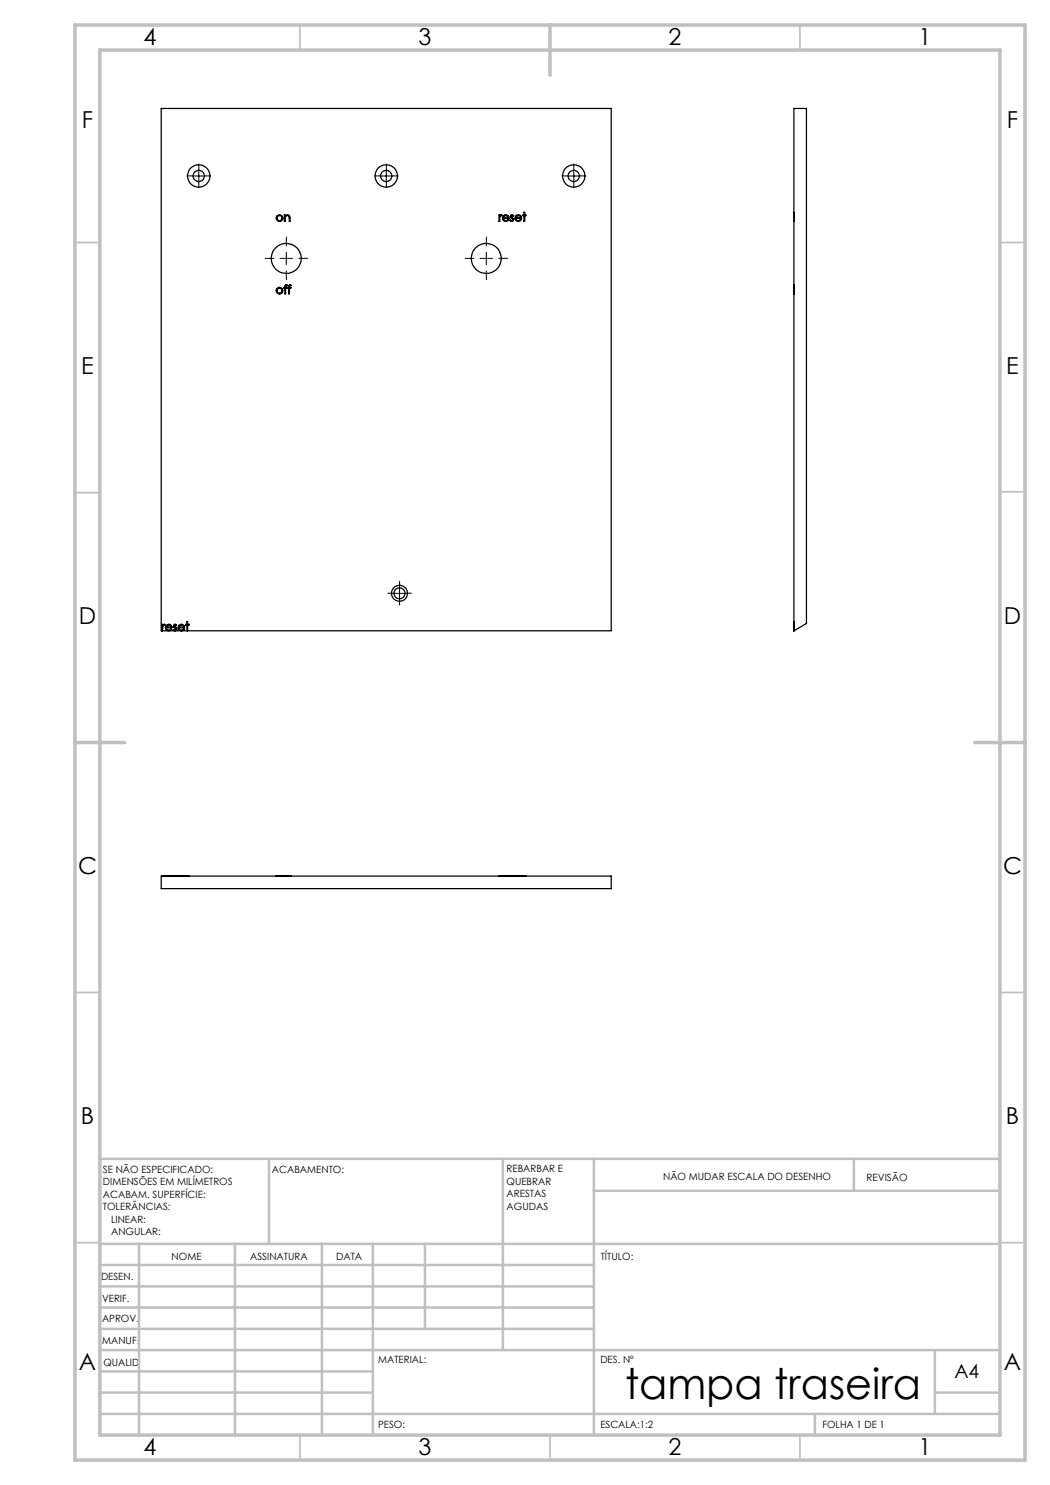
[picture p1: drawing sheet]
<svg xmlns="http://www.w3.org/2000/svg" width="210mm" height="297mm" viewBox="0 0 210 297" stroke-linecap="round" stroke-linejoin="round" font-family="sans-serif">
<g fill="none" stroke="#000" stroke-width=".2" stroke-dasharray="15.2 1.3 1.3 1.3">
<path d="M38.5 35.2h-1.1M39.8 33.9v-1.1M39.8 36.4v1.1M41 35.2h1.1M76 35.2h-1.1M77.3 33.9v-1.1M77.3 36.4v1.1M78.5 35.2h1.1M113.5 35.2h-1.1M114.8 33.9v-1.1M114.8 36.4v1.1M116 35.2h1.1"/>
<path d="M54.8 51.7h-1.8M57.3 49.2v-1.8M57.3 54.2v1.7M59.8 51.7h1.7M94.8 51.7h-1.8M97.3 49.2v-1.8M97.3 54.2v1.7M99.8 51.7h1.7M78.7 118.6h-1.1M79.9 117.4v-1.1M79.9 119.9v1.1M81.2 118.6h1.1"/>
</g>
<path d="M38.5 35.2h2.5M39.8 33.9v2.5M76 35.2h2.5M77.3 33.9v2.5M113.5 35.2h2.5M114.8 33.9v2.5M56 51.7h2.5M57.3 50.4v2.5M96 51.7h2.5M97.3 50.4v2.5M78.6 118.7h2.5M79.9 117.4v2.5" fill="none" stroke="#000" stroke-width=".2"/>
<g fill="none" stroke="#c0c0c0" stroke-width=".35">
<path d="M60 5v5M160 5v5M15 48.5h5M200 48.5h5M15 98.5h5M200 98.4h5M15 198.5h5M200 198.5h5M15 248.5h5M200 248.5h5M60 287v5M110 287v5"/>
<path d="M160 287v5"/>
</g>
<g fill="none" stroke="#c0c0c0" stroke-width=".5">
<path d="M53.8 231.8v17M100.6 231.8v38.2M118.8 231.8v55.2M118.8 238.2h81.2M170.8 231.8v6.4M200 231.8h-180v55.2M20 248.8h180M20 257.3h98.8M20 253h98.8M27.8 248.8v38.2M47 248.8v38.2M64.4 248.8v38.2"/>
<path d="M74.6 248.8v38.2M85 248.8v17M20 265.8h98.8M20 261.5h98.8M20 278.5h54.6M20 274.3h54.6M20 270h180M187 278.5h13M187 270v12.8M20 282.8h180M163 282.8v4.2"/>
</g>
<path d="M15 5h190v287h-190zM20 10h180v277h-180zM110 5v10M15 148.5h10M195 148.5h10" fill="none" stroke="#c0c0c0" stroke-width=".7"/>
<g fill="none" stroke="#000" stroke-width=".25">
<path d="M56.9 43h.1v.2a.58 .58 0 0 1 .9-.1l.1 1.2h-.1v-.6a.45 .45 0 0 0-.6-.6 .45 .45 0 0 0-.3 .7v.5h-.1zM57 57h.4l-.3 .3v.2h.3v.1h-.3v1.2h-.1v-1.2h-.2v-.1h.2zM57.8 57h.4v.1l-.3 .1v.3h.3v.1h-.3v1.2h-.2v-1.2h-.2v-.1h.2zM99.8 43h.1v.2l.3-.2h.2a.63 .63 0 0 0-.5 .8v.5h-.1zM100.6 43.2a.65 .65 0 0 1 .8-.2 .65 .65 0 0 1 .4 .7h-1.2l.4 .4h.4l.2-.3 .1 .1a.66 .66 0 0 1-.9 .3 .66 .66 0 0 1-.2-1zM100.8 43.2l.5-.1 .3 .4h-.9zM102.1 43.1l.2-.1 .4 .1-.4 .1a.41 .41 0 0 0 .4 .5l-.1 .5-.6-.1 .1-.1 .3 .1 .2-.1-.5-.5zM103.2 43.2a.65 .65 0 0 1 .7-.2 .65 .65 0 0 1 .4 .7h-1.1a.48 .48 0 0 0 .4 .4 .48 .48 0 0 0 .5-.3l.1 .1a.66 .66 0 0 1-.9 .3 .66 .66 0 0 1-.1-1zM103.3 43.2l.5-.1 .4 .4h-1zM104.8 42.5h.2v.5h.2v.1h-.2v1.2h-.2v-1.2h-.2v-.1h.2zM158.8 57.1v.2M158.8 57.5h.1"/>
<path d="M158.8 57.6h.1M158.8 57.3v1.5M158.8 43h.1M158.8 43.1h.1M158.8 57v.1M158.8 57.1h.1M158.8 57h.1M158.8 57.3h.1M158.8 58.8h.1M158.8 42.5v1.8M32.4 126.1v-1.2h.1v.2l.3-.3 .2 .1-.1 .2h-.2l-.1 .2-.1 .8M33.3 125.1a.64 .64 0 0 1 .7-.2 .64 .64 0 0 1 .4 .7h-1.1l.3 .4h.3l.3-.2h.1a.65 .65 0 0 1-.9 .3 .65 .65 0 0 1-.1-1z"/>
<path d="M33.4 125.1l.5-.1 .4 .4h-1zM33.5 126.1h-1.3v-104.4h90v104.4h-85.8M33.9 126.1h.9M34.8 125l.2-.2 .3 .3-.1 .1-.3-.2a.3 .3 0 0 0 0 .4 .3 .3 0 0 0 .3 .1l.1 .2-.1 .4-.2 .1-.4-.2h.5a.42 .42 0 0 0-.4-.6zM35.1 126.1h1M35.8 125.1a.64 .64 0 0 1 .7-.2 .64 .64 0 0 1 .4 .7h-1.1l.3 .4h.3l.3-.2h.2a.66 .66 0 0 1-1 .3 .66 .66 0 0 1-.1-1zM35.9 125.1l.5-.1 .4 .4h-1zM37.4 126.1v-1h-.3v-.2h.3v-.5h.1v.5h.3v.2h-.3v1M158.8 124.9h.1M158.8 125.1h.1M158.8 124.4v1.7l2.5-1.4v-103h-2.5v104.5M32.4 175.2h.1"/>
<path d="M32.5 175.2h.1M32.6 175.2h.2M32.8 175.2h.1M32.9 175.2h.1M33 175.2h.1M33.1 175.2h.7M33.1 175.2h.1M33.8 175.2h-1.6v2.5h90v-2.5h-85.9M33.8 175.2h.5M33.8 175.2h1.2M33.8 175.2h.1M34.3 175.2h.1"/>
<path d="M34.4 175.2h.1M34.6 175.2h.4M34.6 175.2h.1M35 175.2h1.3M35 175.2h.3M35 175.2h.1M35.3 175.2h.1M35.6 175.2h.7M35.6 175.2h.1M36.3 175.2h.6M36.3 175.2h.1M36.9 175.2h.1"/>
<path d="M37.1 175.2h.1M37.4 175.2h.1M37.5 175.2h.1M37.8 175.2h.1M55.2 175.2h.7M55.2 175.2h.1M55.9 175.2h.7M55.9 175.2h.1M56.6 175.2h.1M56.8 175.2h.1M57 175.2h.1M57.1 175.2h.1"/>
<path d="M57.4 175.2h.1M57.5 175.2h.1M57.7 175.2h.1M57.9 175.2h.1M58.2 175.2h.1M99.8 175.2h.1M99.9 175.2h.1M100 175.2h.1M100 175.2h.2M100.2 175.2h.1M100.3 175.2h.1M100.4 175.2h.1"/>
<path d="M100.5 175.2h.6M100.5 175.2h.1M101.1 175.2h.6M101.1 175.2h.1M101.7 175.2h.1M101.8 175.2h.1M102 175.2h.4M102 175.2h.1M102.4 175.2h.3M102.4 175.2h.1M102.7 175.2h.1M103 175.2h.6"/>
<path d="M103 175.2h.1M103.6 175.2h.6M103.6 175.2h.1M104.2 175.2h.1M104.3 175.2h.1M104.6 175.2h.1M104.8 175.2h.1M105 175.2h.1M105.2 175.2h.1"/>
<circle cx="39.7" cy="35.2" r="2.24"/>
<circle cx="39.8" cy="35.2" r="1.12"/>
<circle cx="77.2" cy="35.2" r="2.24"/>
<circle cx="77.3" cy="35.2" r="1.12"/>
<circle cx="114.7" cy="35.2" r="2.24"/>
<circle cx="114.8" cy="35.2" r="1.12"/>
<circle cx="55.9" cy="58.1" r=".51"/>
<circle cx="55.9" cy="43.6" r=".51"/>
<circle cx="55.9" cy="58.1" r=".67"/>
<circle cx="55.9" cy="43.6" r=".67"/>
<circle cx="57.3" cy="51.7" r="3"/>
<circle cx="97.3" cy="51.7" r="3"/>
<circle cx="79.9" cy="118.7" r="1.61"/>
<circle cx="79.9" cy="118.7" r="1.09"/>
</g>
<text font-size="8.5" x="125" y="279.7">tampa traseira</text>
<g font-size="4.7">
<text x="28.7" y="9">4</text>
<text x="83.7" y="9">3</text>
<text x="133.7" y="9">2</text>
<text x="183.7" y="9">1</text>
<text x="16.4" y="25.5">F</text>
<text x="201.4" y="25.5">F</text>
<text x="16.2" y="74.7">E</text>
<text x="201.2" y="74.8">E</text>
<text x="15.8" y="124.7">D</text>
<text x="200.8" y="124.7">D</text>
<text x="15.6" y="174.7">C</text>
<text x="200.6" y="174.8">C</text>
<text x="16.2" y="224.8">B</text>
<text x="201.2" y="224.8">B</text>
<text x="15.8" y="274">A</text>
<text x="200.8" y="274">A</text>
<text x="28.7" y="291">4</text>
<text x="83.7" y="291">3</text>
<text x="133.7" y="291">2</text>
<text x="183.7" y="291">1</text>
</g>
<text font-size="3.9" x="190.9" y="275.5">A4</text>
<g font-size="2">
<text x="20.6" y="234.6">SE NÃO ESPECIFICADO:</text>
<text x="20.6" y="237.1">DIMENSÕES EM MILÍMETROS</text>
<text x="20.6" y="239.6">ACABAM. SUPERFÍCIE:</text>
<text x="54.4" y="234.6">ACABAMENTO:</text>
<text x="101.3" y="234.5">REBARBAR E</text>
<text x="101.3" y="237">QUEBRAR</text>
<text x="101.3" y="239.5">ARESTAS</text>
<text x="132.6" y="236">NÃO MUDAR ESCALA DO DESENHO</text>
<text x="173.3" y="236.2">REVISÃO</text>
<text x="20.6" y="242.1">TOLERÂNCIAS:</text>
<text x="22.2" y="244.6">LINEAR:</text>
<text x="101.3" y="242">AGUDAS</text>
<text x="22.2" y="247.1">ANGULAR:</text>
<text x="34.3" y="252">NOME</text>
<text x="50" y="251.9">ASSINATURA</text>
<text x="67.2" y="251.9">DATA</text>
<text x="120.2" y="251.9">TÍTULO:</text>
<text x="20.2" y="256.1">DESEN.</text>
<text x="20.4" y="260.3">VERIF.</text>
<text x="20.4" y="264.4">APROV.</text>
<text x="20.5" y="268.8">MANUF.</text>
<text x="20.7" y="273.1">QUALID</text>
<text x="75.7" y="272.5">MATERIAL:</text>
<text x="120.1" y="272.5">DES. Nº</text>
<text x="75.6" y="285.5">PESO:</text>
<text x="120.1" y="285.6">ESCALA:1:2</text>
<text x="164.5" y="285.6">FOLHA 1 DE 1</text>
</g>
</svg>
